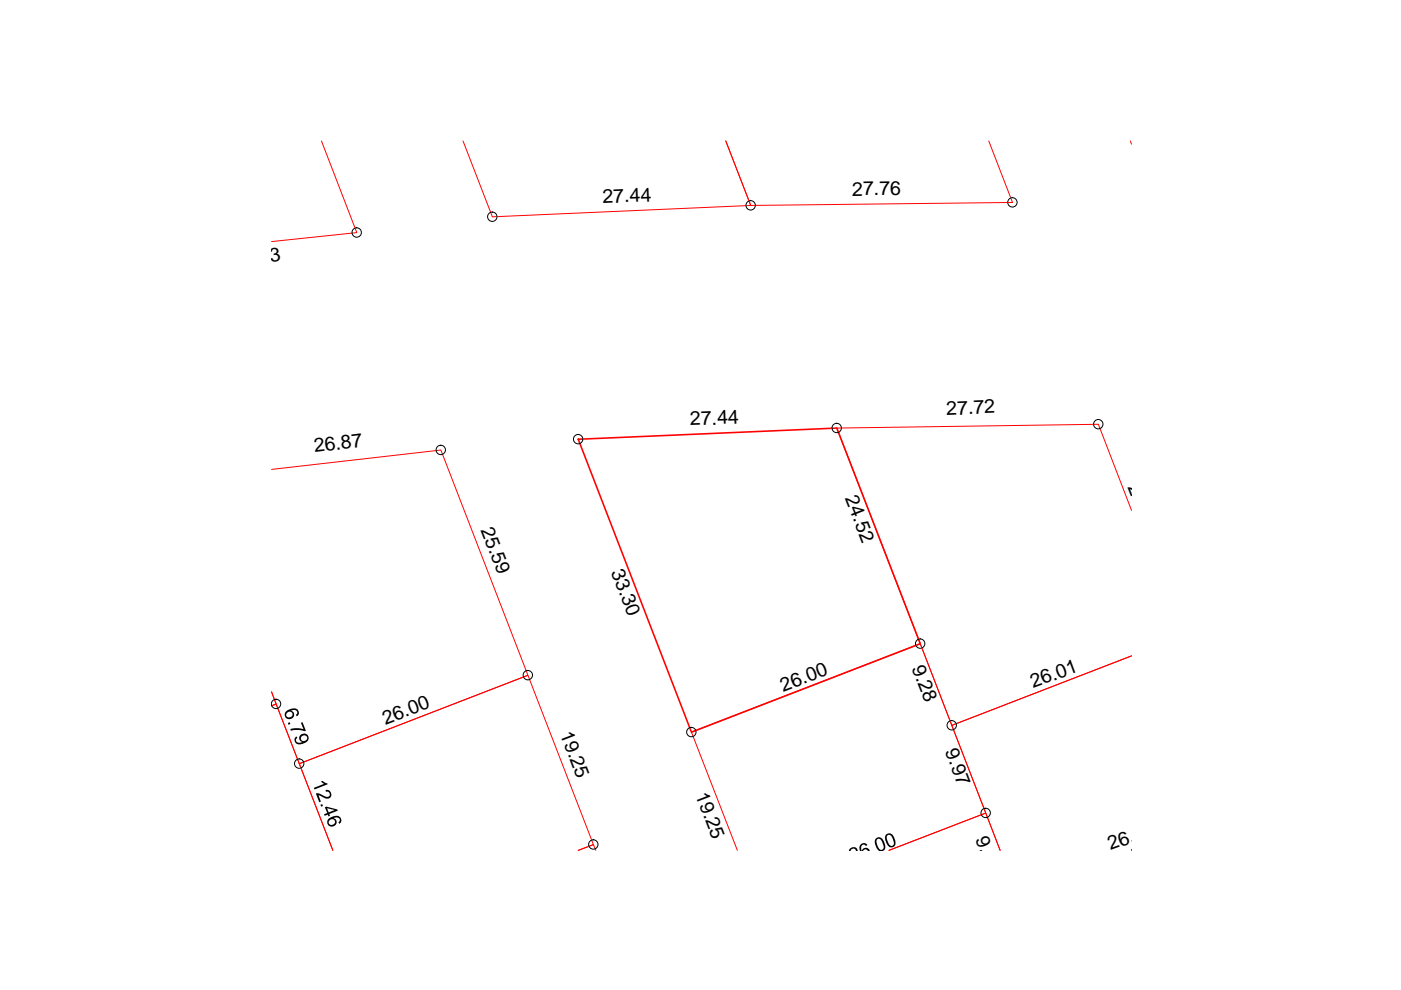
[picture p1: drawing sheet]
<svg xmlns="http://www.w3.org/2000/svg" width="297mm" height="210mm" viewBox="0 0 297 210" stroke-linecap="round" stroke-linejoin="round" font-family="sans-serif">
<path d="M68.2 29.9l7.4 19.4-18 1.9M98.2 29.9l6.2 16.1 54.8-2.4-5.3-13.7 5.3 13.7 55.5-.7-5.1-13M239.6 29.9l.3 .7M57.6 99.5l35.9-4.1 18.4 47.8-48.4 18.7-5.9-15.2 .9 2.6-.9 .3 .9-.3 12.1 31-7.1-18.4 48.4-18.7 13.9 35.9-3.2 1.2 3.2-1.2 .5 1.2M239.9 108.2l-7-18.2-55.5 .8 24.4 63 38.1-14.7-38.1 14.7 10.2 26.5-3-7.9-20.5 7.9 20.5-7.9-13.9-35.9-48.5 18.7 9.7 25.1M239.9 180.3h.1" fill="none" stroke="#f00" stroke-width=".21"/>
<path d="M122.6 93.1l54.8-2.3 17.7 45.7-48.5 18.7z" fill="none" stroke="#f00" stroke-width=".34"/>
<g fill="none" stroke="#000" stroke-width=".21">
<circle cx="75.6" cy="49.3" r=".99"/>
<circle cx="104.4" cy="46" r=".99"/>
<circle cx="159.2" cy="43.5" r=".99"/>
<circle cx="214.7" cy="42.9" r=".99"/>
<circle cx="93.5" cy="95.4" r=".99"/>
<circle cx="122.6" cy="93.1" r=".99"/>
<circle cx="177.4" cy="90.7" r=".99"/>
<circle cx="232.9" cy="89.9" r=".99"/>
<circle cx="195.1" cy="136.5" r=".99"/>
<circle cx="58.5" cy="149.2" r=".99"/>
<circle cx="111.9" cy="143.2" r=".99"/>
<circle cx="146.6" cy="155.2" r=".99"/>
<circle cx="201.8" cy="153.8" r=".99"/>
<circle cx="63.4" cy="161.9" r=".99"/>
<circle cx="125.8" cy="179" r=".99"/>
<circle cx="209" cy="172.4" r=".99"/>
</g>
<g fill="#000">
<path d="M61 153.3l.4-.2 .2 .4-.4 .2zM61.6 154.6l1.8-.2 .9 .2-.5-1.4 .3-.1 .8 1.8-.4 .1-1-.2h-1.2l-.6 .1zM66.5 167l2.2-.8-.7-.5 .4-.1 1 .5 .1 .2-2.8 1.1zM67.9 170.6l.4-.1 .2 .4-.4 .1zM67 168.2h.5l1.5 .7 .6 .1 .3-.3v-.5l-.3-.3h-.5l-.1-.4h.5l.5 .2 .3 .9-.3 .6-.8 .1-1.7-.7 .5 1.4-.3 .1zM180.1 180l.5-.3 .7-.1 .4 .3 .2 .4h-.8h1.5h-1.9h.8l-.4-.4-.5 .1-.2 .3h-.4z"/>
<path d="M62.6 156.4l.3-.3 .1 .4-.2 .2v.4l.4 .4 .9-.2-.5-.3-.2-.4 .1-.6 .6-.4 .6-.1 .4 .2 .3 .4v.5l-.5 .8-1.1 .4h-.6l-.3-.1-.4-.5zM64.1 156l-.3 .4 .2 .6 .5 .1 .5-.3 .2-.4-.2-.3-.4-.2z"/>
<path d="M60.7 150.8l1-.5 1-.1 .5 .5 .2 .6-.5 .6-.2-.3 .3-.4-.1-.5-.3-.2-.9 .2 .6 .4 .1 .7-.5 .5-.7 .2-.6-.3-.2-.5v-.4zM60.8 151.1l-.1 .6 .4 .4 .6-.1 .3-.4v-.4l-.3-.3h-.5z"/>
<path d="M68.9 171.2l.3-.2 2.3 .6 .1 .3-1.8 .7 .2 .4-.4 .1-.1-.4-.7 .3-.1-.4 .7-.2zM69.3 171.4l.4 .9 1.3-.6z"/>
<path d="M69.6 173.7l1.1-.6 .9-.1 .6 .3 .2 .7-.1 .3-.4 .4-.1-.4 .3-.3-.1-.4-.5-.3-.8 .1 .6 .5v.7l-.4 .5-.8 .2-.4-.2-.3-.4v-.7zM69.7 174.3a.65 .65 0 0 0 1.3 0 .65 .65 0 0 0-1.3 0z"/>
<path d="M182.4 179.1l.3-.2 .6-.2 .6 .5-.3 .2-.3-.3h-.4l-.3 .4 .1 .8 .4-.4 .6-.2 .8 .6h-1.8a.48 .48 0 0 1-.5-.2 .48 .48 0 0 1 0-.5zM182.9 180.3h1.2l-.5-.2z"/>
<path d="M185.7 177.8l.8-.3 .7 .5 .5 1.3v.7l-.3 .3h-1.1l-.4-.4-.4-1.3zM186 177.9l-.2 .5 .3 1.1 .5 .6 .4 .1 .4-.5-.4-1.2-.4-.6z"/>
<path d="M187.8 177l.8-.3 .7 .3 .6 1.4-.1 .8-.2 .3-.8 .2-.6-.5-.5-1.2zM188.1 177.1l-.1 .7 .5 1.2 .3 .3h.5l.2-.7-.4-1.1-.4-.5z"/>
</g>
<g font-size="4.1">
<text x="180.7" y="41.5" transform="rotate(-1 180.7 41.5)">27.76</text>
<text x="127.8" y="43.1" transform="rotate(-3 127.8 43.1)">27.44</text>
<text x="49.3" y="56.5" transform="rotate(-7 49.3 56.5)">26.93</text>
<text x="200.7" y="88" transform="rotate(-3 200.7 88)">27.72</text>
<text x="66.7" y="95.9" transform="rotate(-7 66.7 95.9)">26.87</text>
<text x="146.3" y="90.2" transform="rotate(-2 146.3 90.2)">27.44</text>
<text x="179.1" y="105.6" transform="rotate(69 179.1 105.6)">24.52</text>
<text x="239.1" y="103.3" transform="rotate(69 239.1 103.3)">24.17</text>
<text x="101.9" y="112.4" transform="rotate(69 101.9 112.4)">25.59</text>
<text x="129.5" y="121.2" transform="rotate(69 129.5 121.2)">33.30</text>
<text x="193.3" y="141.6" transform="rotate(69 193.3 141.6)">9.28</text>
<text x="166.1" y="146.7" transform="rotate(-21 166.1 146.7)">26.00</text>
<text x="219" y="145.9" transform="rotate(-20 219 145.9)">26.01</text>
<text x="81.7" y="153.8" transform="rotate(-21 81.7 153.8)">26.00</text>
<text x="118.7" y="155.6" transform="rotate(69 118.7 155.6)">19.25</text>
<text x="200.3" y="159.3" transform="rotate(69 200.3 159.3)">9.97</text>
<text x="147.4" y="168.5" transform="rotate(69 147.4 168.5)">19.25</text>
<text x="206.8" y="177.8" transform="rotate(69 206.8 177.8)">9.28</text>
<text x="235.5" y="180.3" transform="rotate(-20 235.5 180.3)">26.00</text>
</g>
</svg>
